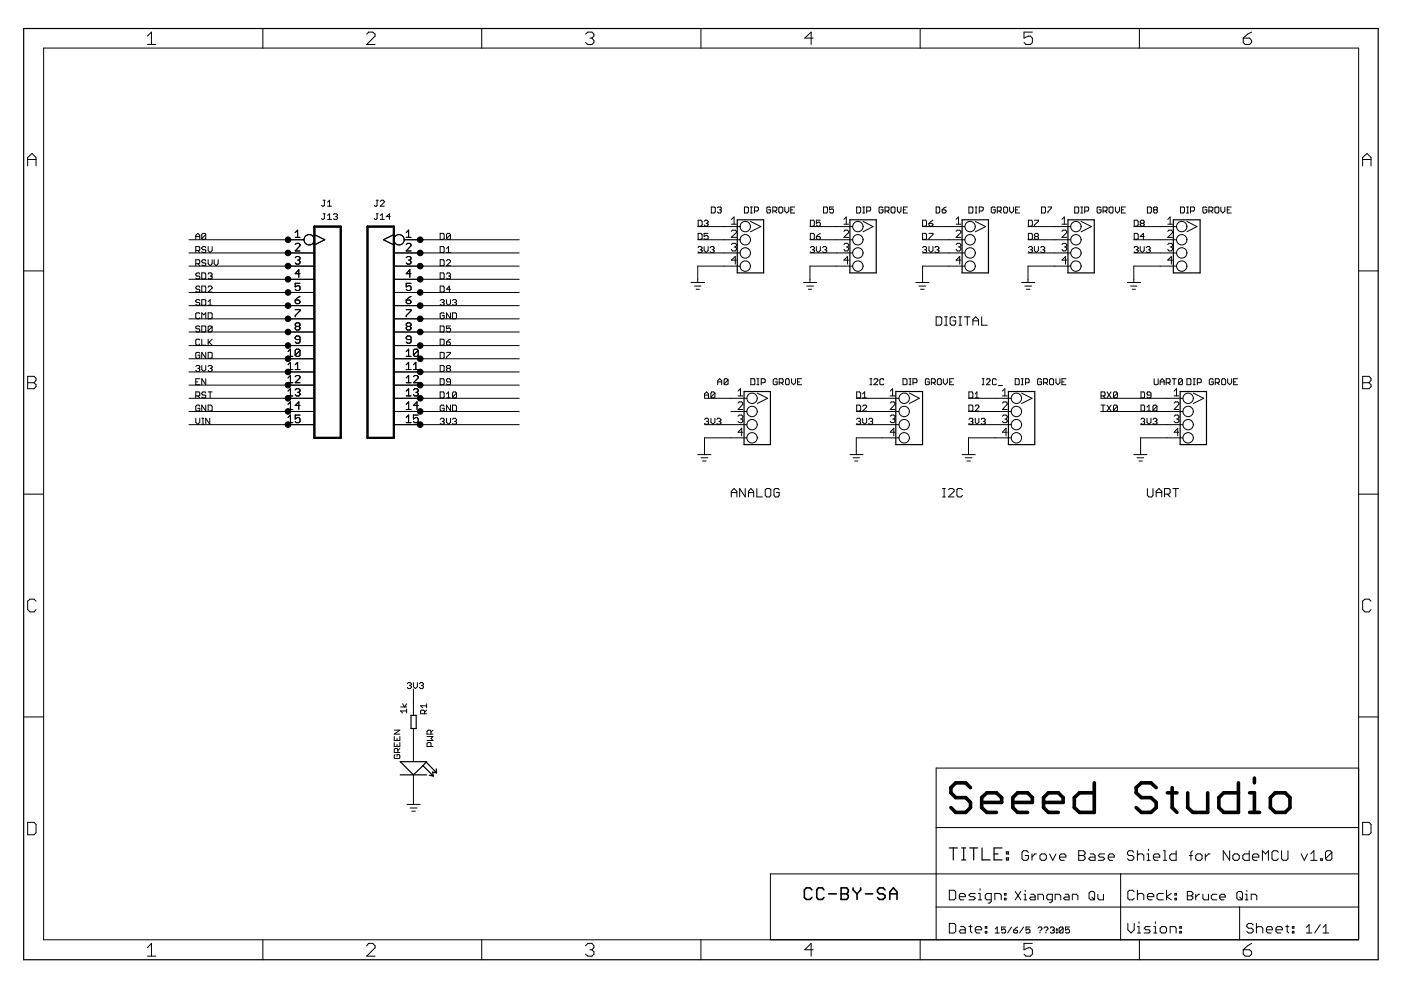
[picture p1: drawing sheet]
<?xml version="1.0" encoding="utf-8"?>
<!DOCTYPE eagle SYSTEM "eagle.dtd">
<!--
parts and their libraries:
moudle-new: This work is licensed under the Creative Commons Attribution 4.0 International License.
To view a copy of this license,visit:
http://creativecommons.org/licenses/by-sa/4.0
-->
<eagle version="6.4">
<drawing>
<settings>
<setting alwaysvectorfont="yes"/>
<setting verticaltext="up"/>
</settings>
<grid distance="50" unitdist="mil" unit="mil" style="lines" multiple="1" display="yes" altdistance="25" altunitdist="mil" altunit="mil"/>
<schematic xreflabel="%F%N/%S.%C%R" xrefpart="/%S.%C%R">
<libraries>
<library name="moudle-new">
<symbols>
<symbol name="SEEEDSTUDIO-OPEN-SCH-FRAME">
<wire x1="143.51" y1="3.81" x2="175.387" y2="3.81" width="0.1016" layer="94"/>
<wire x1="175.387" y1="3.81" x2="210.82" y2="3.81" width="0.1016" layer="94"/>
<wire x1="210.82" y1="3.81" x2="233.68" y2="3.81" width="0.1016" layer="94"/>
<wire x1="233.68" y1="3.81" x2="256.54" y2="3.81" width="0.1016" layer="94"/>
<wire x1="256.54" y1="3.81" x2="256.54" y2="10.16" width="0.1016" layer="94"/>
<wire x1="256.54" y1="10.16" x2="256.54" y2="16.51" width="0.1016" layer="94"/>
<wire x1="256.54" y1="16.51" x2="256.54" y2="25.4" width="0.1016" layer="94"/>
<wire x1="256.54" y1="25.4" x2="256.54" y2="36.83" width="0.1016" layer="94"/>
<wire x1="143.51" y1="3.81" x2="143.51" y2="16.51" width="0.1016" layer="94"/>
<wire x1="175.387" y1="36.83" x2="256.54" y2="36.83" width="0.1016" layer="94"/>
<wire x1="210.82" y1="3.81" x2="210.82" y2="10.16" width="0.1016" layer="94"/>
<wire x1="210.82" y1="10.16" x2="233.68" y2="10.16" width="0.1016" layer="94"/>
<wire x1="233.68" y1="10.16" x2="256.54" y2="10.16" width="0.1016" layer="94"/>
<wire x1="210.82" y1="10.16" x2="175.387" y2="10.16" width="0.1016" layer="94"/>
<wire x1="175.387" y1="10.16" x2="175.387" y2="3.81" width="0.1016" layer="94"/>
<wire x1="175.387" y1="10.16" x2="175.387" y2="16.51" width="0.1016" layer="94"/>
<wire x1="175.387" y1="16.51" x2="210.82" y2="16.51" width="0.1016" layer="94"/>
<wire x1="210.82" y1="16.51" x2="256.54" y2="16.51" width="0.1016" layer="94"/>
<wire x1="175.387" y1="16.51" x2="175.387" y2="25.4" width="0.1016" layer="94"/>
<wire x1="175.387" y1="25.4" x2="256.54" y2="25.4" width="0.1016" layer="94"/>
<wire x1="175.387" y1="25.4" x2="175.387" y2="36.83" width="0.1016" layer="94"/>
<text x="191.77" y="19.05" size="2.032" layer="94" font="vector" ratio="10">&gt;DRAWING_NAME</text>
<text x="246.38" y="5.08" size="1.778" layer="94" font="vector" ratio="10">&gt;SHEET</text>
<text x="234.95" y="5.08" size="2.032" layer="94" font="vector" ratio="10">Sheet:</text>
<text x="177.8" y="27.94" size="6.4516" layer="94" ratio="12">Seeed Studio</text>
<text x="177.8" y="19.05" size="2.54" layer="94" ratio="10">TITLE:</text>
<text x="177.8" y="11.43" size="2.032" layer="94" ratio="10">Design:</text>
<wire x1="210.82" y1="10.16" x2="210.82" y2="16.51" width="0.1016" layer="94"/>
<text x="212.09" y="11.43" size="2.032" layer="94" ratio="10">Check:</text>
<text x="177.8" y="5.08" size="2.032" layer="94" ratio="10">Date:</text>
<wire x1="143.51" y1="16.51" x2="175.26" y2="16.51" width="0.1016" layer="94"/>
<wire x1="233.68" y1="3.81" x2="233.68" y2="10.16" width="0.1016" layer="94"/>
<text x="212.09" y="5.08" size="2.032" layer="94" ratio="10">Vision:</text>
<frame x1="0" y1="0" x2="260.35" y2="179.07" columns="6" rows="4" layer="94"/>
<text x="186.69" y="5.08" size="1.27" layer="94" ratio="10">&gt;Last_date_time</text>
<text x="149.86" y="11.43" size="2.54" layer="94" ratio="15">CC-BY-SA </text>
</symbol>
</symbols>
<devicesets>
<deviceset name="SEEEDSTUDIO-OPEN-SCH-FRAME" uservalue="yes">
<gates>
<gate name="G$1" symbol="SEEEDSTUDIO-OPEN-SCH-FRAME" x="0" y="0"/>
</gates>
<devices>
<device name="" package="SEEEDSTUDIO-PCB-FRAME">
<technologies>
<technology name=""/>
</technologies>
</device>
</devices>
</deviceset>
</devicesets>
</library>
<library name="Connector-new">
<symbols>
<symbol name="HEADER-15P">
<wire x1="-2.54" y1="20.32" x2="2.54" y2="20.32" width="0.4064" layer="94"/>
<wire x1="2.54" y1="-20.32" x2="2.54" y2="20.32" width="0.4064" layer="94"/>
<wire x1="-2.54" y1="20.32" x2="-2.54" y2="-20.32" width="0.4064" layer="94"/>
<wire x1="2.54" y1="-20.32" x2="-2.54" y2="-20.32" width="0.4064" layer="94"/>
<text x="-1.27" y="21.59" size="1.27" layer="96" ratio="10">&gt;VALUE</text>
<text x="-7.62" y="21.59" size="1.27" layer="95" ratio="10">&gt;NAME</text>
<pin name="1" x="-7.62" y="17.78" visible="pad" length="middle" direction="pas" function="dotclk" swaplevel="1"/>
<pin name="2" x="-7.62" y="15.24" visible="pad" length="middle" direction="pas" swaplevel="1"/>
<pin name="3" x="-7.62" y="12.7" visible="pad" length="middle" direction="pas" swaplevel="1"/>
<pin name="4" x="-7.62" y="10.16" visible="pad" length="middle" direction="pas" swaplevel="1"/>
<pin name="5" x="-7.62" y="7.62" visible="pad" length="middle" direction="pas" swaplevel="1"/>
<pin name="6" x="-7.62" y="5.08" visible="pad" length="middle" direction="pas" swaplevel="1"/>
<pin name="7" x="-7.62" y="2.54" visible="pad" length="middle" direction="pas" swaplevel="1"/>
<pin name="8" x="-7.62" y="0" visible="pad" length="middle" direction="pas" swaplevel="1"/>
<pin name="9" x="-7.62" y="-2.54" visible="pad" length="middle" direction="pas" swaplevel="1"/>
<pin name="10" x="-7.62" y="-5.08" visible="pad" length="middle" direction="pas" swaplevel="1"/>
<pin name="11" x="-7.62" y="-7.62" visible="pad" length="middle" direction="pas" swaplevel="1"/>
<pin name="12" x="-7.62" y="-10.16" visible="pad" length="middle" direction="pas" swaplevel="1"/>
<pin name="13" x="-7.62" y="-12.7" visible="pad" length="middle" direction="pas" swaplevel="1"/>
<pin name="14" x="-7.62" y="-15.24" visible="pad" length="middle" direction="pas" swaplevel="1"/>
<pin name="15" x="-7.62" y="-17.78" visible="pad" length="middle" direction="pas" swaplevel="1"/>
</symbol>
<symbol name="GROVE-CONNECTOR-DIP">
<wire x1="-1.27" y1="5.08" x2="3.81" y2="5.08" width="0.254" layer="94"/>
<wire x1="3.81" y1="5.08" x2="3.81" y2="-5.08" width="0.254" layer="94"/>
<wire x1="3.81" y1="-5.08" x2="-1.27" y2="-5.08" width="0.254" layer="94"/>
<wire x1="-1.27" y1="-5.08" x2="-1.27" y2="5.08" width="0.254" layer="94"/>
<text x="-6.35" y="6.35" size="1.27" layer="95" ratio="10">&gt;name</text>
<text x="0" y="6.35" size="1.27" layer="96" ratio="10">&gt;value</text>
<pin name="1" x="-3.81" y="3.81" visible="pad" length="middle" function="dotclk"/>
<pin name="2" x="-3.81" y="1.27" visible="pad" length="middle" function="dot"/>
<pin name="3" x="-3.81" y="-1.27" visible="pad" length="middle" function="dot"/>
<pin name="4" x="-3.81" y="-3.81" visible="pad" length="middle" function="dot"/>
</symbol>
</symbols>
<devicesets>
<deviceset name="HEADER-15P" prefix="J" uservalue="yes">
<gates>
<gate name="G$1" symbol="HEADER-15P" x="0" y="0"/>
</gates>
<devices>
<device name="'2.54'" package="H15-2.54">
<connects>
<connect gate="G$1" pin="1" pad="1"/>
<connect gate="G$1" pin="10" pad="10"/>
<connect gate="G$1" pin="11" pad="11"/>
<connect gate="G$1" pin="12" pad="12"/>
<connect gate="G$1" pin="13" pad="13"/>
<connect gate="G$1" pin="14" pad="14"/>
<connect gate="G$1" pin="15" pad="15"/>
<connect gate="G$1" pin="2" pad="2"/>
<connect gate="G$1" pin="3" pad="3"/>
<connect gate="G$1" pin="4" pad="4"/>
<connect gate="G$1" pin="5" pad="5"/>
<connect gate="G$1" pin="6" pad="6"/>
<connect gate="G$1" pin="7" pad="7"/>
<connect gate="G$1" pin="8" pad="8"/>
<connect gate="G$1" pin="9" pad="9"/>
</connects>
<technologies>
<technology name=""/>
</technologies>
</device>
</devices>
</deviceset>
<deviceset name="GROVE-CONNECTOR-DIP" prefix="J" uservalue="yes">
<gates>
<gate name="G$1" symbol="GROVE-CONNECTOR-DIP" x="0" y="0"/>
</gates>
<devices>
<device name="-2.0" package="HW4-2.0">
<connects>
<connect gate="G$1" pin="1" pad="1"/>
<connect gate="G$1" pin="2" pad="2"/>
<connect gate="G$1" pin="3" pad="3"/>
<connect gate="G$1" pin="4" pad="4"/>
</connects>
<technologies>
<technology name=""/>
</technologies>
</device>
<device name="'90D'" package="HW4-2.0-90D">
<connects>
<connect gate="G$1" pin="1" pad="1"/>
<connect gate="G$1" pin="2" pad="2"/>
<connect gate="G$1" pin="3" pad="3"/>
<connect gate="G$1" pin="4" pad="4"/>
</connects>
<technologies>
<technology name=""/>
</technologies>
</device>
</devices>
</deviceset>
</devicesets>
</library>
<library name="Power or GND ">
<symbols>
<symbol name="GND_POWER">
<wire x1="-1.27" y1="-0.635" x2="0" y2="-0.635" width="0.1524" layer="94"/>
<wire x1="0" y1="-0.635" x2="1.27" y2="-0.635" width="0.1524" layer="94"/>
<wire x1="-0.635" y1="-1.27" x2="0.635" y2="-1.27" width="0.1524" layer="94"/>
<wire x1="-0.3175" y1="-1.905" x2="0.3175" y2="-1.905" width="0.1524" layer="94"/>
<pin name="GND" x="0" y="0" visible="off" length="point" direction="sup" rot="R270"/>
<wire x1="0" y1="0" x2="0" y2="-0.635" width="0.1524" layer="94"/>
</symbol>
</symbols>
<devicesets>
<deviceset name="GND_POWER">
<gates>
<gate name="G$1" symbol="GND_POWER" x="0" y="0"/>
</gates>
<devices>
<device name="">
<technologies>
<technology name=""/>
</technologies>
</device>
</devices>
</deviceset>
</devicesets>
</library>
<library name="Discrete-new">
<symbols>
<symbol name="LED">
<wire x1="-1.27" y1="-2.54" x2="-1.27" y2="2.54" width="0.254" layer="94"/>
<wire x1="-1.27" y1="2.54" x2="-1.143" y2="2.413" width="0.254" layer="94"/>
<wire x1="-1.143" y1="2.413" x2="-0.508" y2="1.778" width="0.254" layer="94"/>
<wire x1="-0.508" y1="1.778" x2="1.27" y2="0" width="0.254" layer="94"/>
<wire x1="1.27" y1="0" x2="-1.27" y2="-2.54" width="0.254" layer="94"/>
<wire x1="1.27" y1="2.54" x2="1.27" y2="-2.54" width="0.254" layer="94"/>
<wire x1="-1.143" y1="2.413" x2="0.889" y2="4.445" width="0.254" layer="94"/>
<wire x1="0.889" y1="4.445" x2="0.127" y2="4.318" width="0.254" layer="94"/>
<wire x1="0.889" y1="4.445" x2="0.762" y2="3.683" width="0.254" layer="94"/>
<wire x1="-0.508" y1="1.778" x2="1.524" y2="3.81" width="0.254" layer="94"/>
<wire x1="1.524" y1="3.81" x2="0.762" y2="3.683" width="0.254" layer="94"/>
<wire x1="1.524" y1="3.81" x2="1.397" y2="3.048" width="0.254" layer="94"/>
<text x="-7.62" y="2.54" size="1.27" layer="95" ratio="10">&gt;NAME</text>
<text x="-7.62" y="-3.81" size="1.27" layer="96" ratio="10">&gt;VALUE</text>
<pin name="+" x="-3.81" y="0" visible="off" length="short" direction="pas"/>
<pin name="-" x="3.81" y="0" visible="off" length="short" direction="pas" rot="R180"/>
</symbol>
<symbol name="RES-ARRAY">
<wire x1="-1.27" y1="0.508" x2="1.27" y2="0.508" width="0.254" layer="94"/>
<wire x1="1.27" y1="0.508" x2="1.27" y2="-0.508" width="0.254" layer="94"/>
<wire x1="1.27" y1="-0.508" x2="-1.27" y2="-0.508" width="0.254" layer="94"/>
<wire x1="-1.27" y1="-0.508" x2="-1.27" y2="0.508" width="0.254" layer="94"/>
<text x="-3.81" y="1.27" size="1.27" layer="95" ratio="10">&gt;NAME</text>
<text x="-3.81" y="-2.54" size="1.27" layer="96" ratio="10">&gt;VALUE</text>
<pin name="1" x="-3.81" y="0" visible="off" length="short" direction="pas" swaplevel="1"/>
<pin name="2" x="3.81" y="0" visible="off" length="short" direction="pas" swaplevel="1" rot="R180"/>
</symbol>
<symbol name="MARK-1.0">
<circle x="0" y="0" radius="0.635" width="0.1524" layer="94"/>
<text x="-1.27" y="1.27" size="1.27" layer="95" ratio="10">&gt;NAME</text>
</symbol>
</symbols>
<devicesets>
<deviceset name="LED" prefix="D" uservalue="yes">
<gates>
<gate name="LED" symbol="LED" x="0" y="0" swaplevel="1"/>
</gates>
<devices>
<device name="-3MM" package="LED2-2.54-D3.0MM">
<connects>
<connect gate="LED" pin="+" pad="A"/>
<connect gate="LED" pin="-" pad="K"/>
</connects>
<technologies>
<technology name=""/>
</technologies>
</device>
<device name="'0603'" package="LED-0603">
<connects>
<connect gate="LED" pin="+" pad="+"/>
<connect gate="LED" pin="-" pad="-"/>
</connects>
<technologies>
<technology name=""/>
</technologies>
</device>
<device name="'0805'" package="LED-0805">
<connects>
<connect gate="LED" pin="+" pad="+"/>
<connect gate="LED" pin="-" pad="-"/>
</connects>
<technologies>
<technology name=""/>
</technologies>
</device>
<device name="'5MM'" package="LED2-2.54-D5.0MM">
<connects>
<connect gate="LED" pin="+" pad="+"/>
<connect gate="LED" pin="-" pad="-"/>
</connects>
<technologies>
<technology name=""/>
</technologies>
</device>
<device name="'LEFT'" package="LED-SIDE-VIEW-0603-LEFT">
<connects>
<connect gate="LED" pin="+" pad="1"/>
<connect gate="LED" pin="-" pad="2"/>
</connects>
<technologies>
<technology name=""/>
</technologies>
</device>
<device name="'RIGHT'" package="LED-SIDE-VIEW-0603-RIGHT">
<connects>
<connect gate="LED" pin="+" pad="1"/>
<connect gate="LED" pin="-" pad="2"/>
</connects>
<technologies>
<technology name=""/>
</technologies>
</device>
<device name="'1206'" package="LED-1206">
<connects>
<connect gate="LED" pin="+" pad="+"/>
<connect gate="LED" pin="-" pad="-"/>
</connects>
<technologies>
<technology name=""/>
</technologies>
</device>
<device name="'3528'" package="LED-3528">
<connects>
<connect gate="LED" pin="+" pad="1"/>
<connect gate="LED" pin="-" pad="2"/>
</connects>
<technologies>
<technology name=""/>
</technologies>
</device>
<device name="'0402'" package="LED-0402">
<connects>
<connect gate="LED" pin="+" pad="+"/>
<connect gate="LED" pin="-" pad="-"/>
</connects>
<technologies>
<technology name=""/>
</technologies>
</device>
<device name="'8MM'" package="LED2-SMD-D8.0MM">
<connects>
<connect gate="LED" pin="+" pad="+"/>
<connect gate="LED" pin="-" pad="-"/>
</connects>
<technologies>
<technology name=""/>
</technologies>
</device>
<device name="" package="LED-2P-2.2-6MM">
<connects>
<connect gate="LED" pin="+" pad="+"/>
<connect gate="LED" pin="-" pad="-"/>
</connects>
<technologies>
<technology name=""/>
</technologies>
</device>
</devices>
</deviceset>
<deviceset name="RES" prefix="R" uservalue="yes">
<gates>
<gate name="R" symbol="RES-ARRAY" x="0" y="0" swaplevel="1"/>
</gates>
<devices>
<device name="-0204/5" package="R0204_5">
<connects>
<connect gate="R" pin="1" pad="1"/>
<connect gate="R" pin="2" pad="2"/>
</connects>
<technologies>
<technology name=""/>
</technologies>
</device>
<device name="-0204/7" package="R0204_7">
<connects>
<connect gate="R" pin="1" pad="1"/>
<connect gate="R" pin="2" pad="2"/>
</connects>
<technologies>
<technology name=""/>
</technologies>
</device>
<device name="-0207/10" package="R0207_10">
<connects>
<connect gate="R" pin="1" pad="1"/>
<connect gate="R" pin="2" pad="2"/>
</connects>
<technologies>
<technology name=""/>
</technologies>
</device>
<device name="-0207/12" package="R0207_12">
<connects>
<connect gate="R" pin="1" pad="1"/>
<connect gate="R" pin="2" pad="2"/>
</connects>
<technologies>
<technology name=""/>
</technologies>
</device>
<device name="-0207/7" package="R0207_7">
<connects>
<connect gate="R" pin="1" pad="1"/>
<connect gate="R" pin="2" pad="2"/>
</connects>
<technologies>
<technology name=""/>
</technologies>
</device>
<device name="-0309/10" package="R0309_10">
<connects>
<connect gate="R" pin="1" pad="1"/>
<connect gate="R" pin="2" pad="2"/>
</connects>
<technologies>
<technology name=""/>
</technologies>
</device>
<device name="-0309/12" package="R0309_12">
<connects>
<connect gate="R" pin="1" pad="1"/>
<connect gate="R" pin="2" pad="2"/>
</connects>
<technologies>
<technology name=""/>
</technologies>
</device>
<device name="-0309/15" package="R0309_15">
<connects>
<connect gate="R" pin="1" pad="1"/>
<connect gate="R" pin="2" pad="2"/>
</connects>
<technologies>
<technology name=""/>
</technologies>
</device>
<device name="-0309/20" package="R0309_20">
<connects>
<connect gate="R" pin="1" pad="1"/>
<connect gate="R" pin="2" pad="2"/>
</connects>
<technologies>
<technology name=""/>
</technologies>
</device>
<device name="-1206" package="R1206">
<connects>
<connect gate="R" pin="1" pad="1"/>
<connect gate="R" pin="2" pad="2"/>
</connects>
<technologies>
<technology name=""/>
</technologies>
</device>
<device name="-2512" package="R2512">
<connects>
<connect gate="R" pin="1" pad="1"/>
<connect gate="R" pin="2" pad="2"/>
</connects>
<technologies>
<technology name=""/>
</technologies>
</device>
<device name="-0821/27-5W" package="R0821_27">
<connects>
<connect gate="R" pin="1" pad="P$1"/>
<connect gate="R" pin="2" pad="P$2"/>
</connects>
<technologies>
<technology name=""/>
</technologies>
</device>
<device name="-0515" package="R0515_20.4">
<connects>
<connect gate="R" pin="1" pad="P$1"/>
<connect gate="R" pin="2" pad="P$2"/>
</connects>
<technologies>
<technology name=""/>
</technologies>
</device>
<device name="-0824/26-5W" package="R0824_26">
<connects>
<connect gate="R" pin="1" pad="1"/>
<connect gate="R" pin="2" pad="2"/>
</connects>
<technologies>
<technology name=""/>
</technologies>
</device>
<device name="-7519" package="R7519_60.4">
<connects>
<connect gate="R" pin="1" pad="1 2"/>
<connect gate="R" pin="2" pad="3 4"/>
</connects>
<technologies>
<technology name=""/>
</technologies>
</device>
<device name="-0402" package="R0402">
<connects>
<connect gate="R" pin="1" pad="1"/>
<connect gate="R" pin="2" pad="2"/>
</connects>
<technologies>
<technology name=""/>
</technologies>
</device>
<device name="-0603" package="R0603">
<connects>
<connect gate="R" pin="1" pad="1"/>
<connect gate="R" pin="2" pad="2"/>
</connects>
<technologies>
<technology name=""/>
</technologies>
</device>
<device name="-0805" package="R0805">
<connects>
<connect gate="R" pin="1" pad="1"/>
<connect gate="R" pin="2" pad="2"/>
</connects>
<technologies>
<technology name=""/>
</technologies>
</device>
<device name="-0201" package="R0201">
<connects>
<connect gate="R" pin="1" pad="1"/>
<connect gate="R" pin="2" pad="2"/>
</connects>
<technologies>
<technology name=""/>
</technologies>
</device>
</devices>
</deviceset>
<deviceset name="MARK-1.0" prefix="P" uservalue="yes">
<gates>
<gate name="G$1" symbol="MARK-1.0" x="0" y="0"/>
</gates>
<devices>
<device name="'ANNULAR'" package="ROUND-MARK-1.0">
<technologies>
<technology name="">
<attribute name="PARTNO" value="DNP"/>
</technology>
</technologies>
</device>
</devices>
</deviceset>
</devicesets>
</library>
</libraries>
<attributes>
</attributes>
<variantdefs>
</variantdefs>
<classes>
<class number="0" name="default" width="0" drill="0">
</class>
</classes>
<parts>
<part name="U$7" library="moudle-new" deviceset="SEEEDSTUDIO-OPEN-SCH-FRAME" device=""/>
<part name="J1" library="Connector-new" deviceset="HEADER-15P" device="'2.54'"/>
<part name="J2" library="Connector-new" deviceset="HEADER-15P" device="'2.54'"/>
<part name="A0" library="Connector-new" deviceset="GROVE-CONNECTOR-DIP" device="-2.0" value="DIP GROVE"/>
<part name="U$1" library="Power or GND " deviceset="GND_POWER" device=""/>
<part name="I2C" library="Connector-new" deviceset="GROVE-CONNECTOR-DIP" device="-2.0" value="DIP GROVE"/>
<part name="U$2" library="Power or GND " deviceset="GND_POWER" device=""/>
<part name="I2C_" library="Connector-new" deviceset="GROVE-CONNECTOR-DIP" device="-2.0" value="DIP GROVE"/>
<part name="U$3" library="Power or GND " deviceset="GND_POWER" device=""/>
<part name="D3" library="Connector-new" deviceset="GROVE-CONNECTOR-DIP" device="-2.0" value="DIP GROVE"/>
<part name="U$5" library="Power or GND " deviceset="GND_POWER" device=""/>
<part name="D8" library="Connector-new" deviceset="GROVE-CONNECTOR-DIP" device="-2.0" value="DIP GROVE"/>
<part name="U$6" library="Power or GND " deviceset="GND_POWER" device=""/>
<part name="D5" library="Connector-new" deviceset="GROVE-CONNECTOR-DIP" device="-2.0" value="DIP GROVE"/>
<part name="U$8" library="Power or GND " deviceset="GND_POWER" device=""/>
<part name="D6" library="Connector-new" deviceset="GROVE-CONNECTOR-DIP" device="-2.0" value="DIP GROVE"/>
<part name="U$9" library="Power or GND " deviceset="GND_POWER" device=""/>
<part name="D7" library="Connector-new" deviceset="GROVE-CONNECTOR-DIP" device="-2.0" value="DIP GROVE"/>
<part name="U$10" library="Power or GND " deviceset="GND_POWER" device=""/>
<part name="UART0" library="Connector-new" deviceset="GROVE-CONNECTOR-DIP" device="-2.0" value="DIP GROVE"/>
<part name="U$11" library="Power or GND " deviceset="GND_POWER" device=""/>
<part name="J13" library="Connector-new" deviceset="HEADER-15P" device="'2.54'"/>
<part name="J14" library="Connector-new" deviceset="HEADER-15P" device="'2.54'"/>
<part name="PWR" library="Discrete-new" deviceset="LED" device="'0603'" value="GREEN"/>
<part name="R1" library="Discrete-new" deviceset="RES" device="-0603" value="1k"/>
<part name="U$4" library="Power or GND " deviceset="GND_POWER" device=""/>
<part name="P1" library="Discrete-new" deviceset="MARK-1.0" device="'ANNULAR'"/>
<part name="P2" library="Discrete-new" deviceset="MARK-1.0" device="'ANNULAR'"/>
<part name="P3" library="Discrete-new" deviceset="MARK-1.0" device="'ANNULAR'"/>
<part name="P4" library="Discrete-new" deviceset="MARK-1.0" device="'ANNULAR'"/>
<part name="P5" library="Discrete-new" deviceset="MARK-1.0" device="'ANNULAR'"/>
<part name="P6" library="Discrete-new" deviceset="MARK-1.0" device="'ANNULAR'"/>
<part name="P7" library="Discrete-new" deviceset="MARK-1.0" device="'ANNULAR'"/>
<part name="P8" library="Discrete-new" deviceset="MARK-1.0" device="'ANNULAR'"/>
</parts>
<sheets>
<sheet>
<plain>
<text x="190.5" y="11.43" size="1.778" layer="97" ratio="10">Xiangnan Qu</text>
<text x="223.52" y="11.43" size="1.778" layer="97" ratio="10">Bruce Qin</text>
<text x="215.9" y="88.9" size="1.778" layer="97" ratio="10">UART</text>
<text x="207.01" y="105.41" size="1.27" layer="97" ratio="10">TX0</text>
<text x="207.01" y="107.95" size="1.27" layer="97" ratio="10">RX0</text>
<text x="176.53" y="88.9" size="1.778" layer="97" ratio="10">I2C</text>
<text x="135.89" y="88.9" size="1.778" layer="97" ratio="10">ANALOG</text>
<text x="175.26" y="121.92" size="1.778" layer="97" ratio="10">DIGITAL</text>
</plain>
<instances>
<instance part="U$7" gate="G$1" x="0" y="0"/>
<instance part="J1" gate="G$1" x="58.42" y="120.65" smashed="yes">
<attribute name="VALUE" x="57.15" y="142.24" size="1.27" layer="96" ratio="10"/>
<attribute name="NAME" x="57.15" y="144.78" size="1.27" layer="95" ratio="10"/>
</instance>
<instance part="J2" gate="G$1" x="68.58" y="120.65" smashed="yes" rot="MR0">
<attribute name="VALUE" x="69.85" y="142.24" size="1.27" layer="96" ratio="10" rot="MR0"/>
<attribute name="NAME" x="67.31" y="144.78" size="1.27" layer="95" ratio="10"/>
</instance>
<instance part="A0" gate="G$1" x="139.7" y="104.14"/>
<instance part="U$1" gate="G$1" x="130.81" y="97.79"/>
<instance part="I2C" gate="G$1" x="168.91" y="104.14"/>
<instance part="U$2" gate="G$1" x="160.02" y="97.79"/>
<instance part="I2C_" gate="G$1" x="190.5" y="104.14"/>
<instance part="U$3" gate="G$1" x="181.61" y="97.79"/>
<instance part="D3" gate="G$1" x="138.43" y="137.16"/>
<instance part="U$5" gate="G$1" x="129.54" y="130.81"/>
<instance part="D8" gate="G$1" x="222.25" y="137.16"/>
<instance part="U$6" gate="G$1" x="213.36" y="130.81"/>
<instance part="D5" gate="G$1" x="160.02" y="137.16"/>
<instance part="U$8" gate="G$1" x="151.13" y="130.81"/>
<instance part="D6" gate="G$1" x="181.61" y="137.16"/>
<instance part="U$9" gate="G$1" x="172.72" y="130.81"/>
<instance part="D7" gate="G$1" x="201.93" y="137.16"/>
<instance part="U$10" gate="G$1" x="193.04" y="130.81"/>
<instance part="UART0" gate="G$1" x="223.52" y="104.14"/>
<instance part="U$11" gate="G$1" x="214.63" y="97.79"/>
<instance part="J13" gate="G$1" x="58.42" y="120.65" smashed="yes">
<attribute name="VALUE" x="57.15" y="142.24" size="1.27" layer="96" ratio="10"/>
<attribute name="NAME" x="57.15" y="142.24" size="1.27" layer="95" ratio="10"/>
</instance>
<instance part="J14" gate="G$1" x="68.58" y="120.65" smashed="yes" rot="MR0">
<attribute name="VALUE" x="69.85" y="142.24" size="1.27" layer="96" ratio="10" rot="MR0"/>
<attribute name="NAME" x="67.31" y="142.24" size="1.27" layer="95" ratio="10"/>
</instance>
<instance part="PWR" gate="LED" x="74.93" y="36.83" rot="R270"/>
<instance part="R1" gate="R" x="74.93" y="45.72" rot="R270"/>
<instance part="U$4" gate="G$1" x="74.93" y="30.48"/>
<instance part="P1" gate="G$1" x="115.57" y="69.85"/>
<instance part="P2" gate="G$1" x="118.11" y="69.85"/>
<instance part="P3" gate="G$1" x="120.65" y="69.85"/>
<instance part="P4" gate="G$1" x="123.19" y="69.85"/>
<instance part="P5" gate="G$1" x="115.57" y="66.04"/>
<instance part="P6" gate="G$1" x="118.11" y="66.04"/>
<instance part="P7" gate="G$1" x="120.65" y="66.04"/>
<instance part="P8" gate="G$1" x="123.19" y="66.04"/>
</instances>
<busses>
</busses>
<nets>
<net name="RSV" class="0">
<segment>
<wire x1="50.8" y1="135.89" x2="31.75" y2="135.89" width="0.1524" layer="91"/>
<pinref part="J1" gate="G$1" pin="2"/>
<label x="33.02" y="135.89" size="1.27" layer="95" ratio="10"/>
<pinref part="J13" gate="G$1" pin="2"/>
<junction x="50.8" y="135.89"/>
</segment>
</net>
<net name="SD3" class="0">
<segment>
<wire x1="50.8" y1="130.81" x2="31.75" y2="130.81" width="0.1524" layer="91"/>
<pinref part="J1" gate="G$1" pin="4"/>
<label x="33.02" y="130.81" size="1.27" layer="95" ratio="10"/>
<pinref part="J13" gate="G$1" pin="4"/>
<junction x="50.8" y="130.81"/>
</segment>
</net>
<net name="SD1" class="0">
<segment>
<wire x1="50.8" y1="125.73" x2="31.75" y2="125.73" width="0.1524" layer="91"/>
<pinref part="J1" gate="G$1" pin="6"/>
<label x="33.02" y="125.73" size="1.27" layer="95" ratio="10"/>
<pinref part="J13" gate="G$1" pin="6"/>
<junction x="50.8" y="125.73"/>
</segment>
</net>
<net name="SD0" class="0">
<segment>
<wire x1="50.8" y1="120.65" x2="31.75" y2="120.65" width="0.1524" layer="91"/>
<pinref part="J1" gate="G$1" pin="8"/>
<label x="33.02" y="120.65" size="1.27" layer="95" ratio="10"/>
<pinref part="J13" gate="G$1" pin="8"/>
<junction x="50.8" y="120.65"/>
</segment>
</net>
<net name="GND" class="0">
<segment>
<wire x1="50.8" y1="115.57" x2="31.75" y2="115.57" width="0.1524" layer="91"/>
<pinref part="J1" gate="G$1" pin="10"/>
<label x="33.02" y="115.57" size="1.27" layer="95" ratio="10"/>
<pinref part="J13" gate="G$1" pin="10"/>
<junction x="50.8" y="115.57"/>
</segment>
<segment>
<wire x1="50.8" y1="105.41" x2="31.75" y2="105.41" width="0.1524" layer="91"/>
<pinref part="J1" gate="G$1" pin="14"/>
<label x="33.02" y="105.41" size="1.27" layer="95" ratio="10"/>
<pinref part="J13" gate="G$1" pin="14"/>
<junction x="50.8" y="105.41"/>
</segment>
<segment>
<wire x1="95.25" y1="105.41" x2="76.2" y2="105.41" width="0.1524" layer="91"/>
<pinref part="J2" gate="G$1" pin="14"/>
<label x="80.01" y="105.41" size="1.27" layer="95" ratio="10"/>
<pinref part="J14" gate="G$1" pin="14"/>
<junction x="76.2" y="105.41"/>
</segment>
<segment>
<wire x1="95.25" y1="123.19" x2="76.2" y2="123.19" width="0.1524" layer="91"/>
<pinref part="J2" gate="G$1" pin="7"/>
<label x="80.01" y="123.19" size="1.27" layer="95" ratio="10"/>
<pinref part="J14" gate="G$1" pin="7"/>
<junction x="76.2" y="123.19"/>
</segment>
<segment>
<pinref part="A0" gate="G$1" pin="4"/>
<wire x1="135.89" y1="100.33" x2="130.81" y2="100.33" width="0.1524" layer="91"/>
<pinref part="U$1" gate="G$1" pin="GND"/>
<wire x1="130.81" y1="97.79" x2="130.81" y2="100.33" width="0.1524" layer="91"/>
</segment>
<segment>
<pinref part="I2C" gate="G$1" pin="4"/>
<wire x1="165.1" y1="100.33" x2="160.02" y2="100.33" width="0.1524" layer="91"/>
<pinref part="U$2" gate="G$1" pin="GND"/>
<wire x1="160.02" y1="97.79" x2="160.02" y2="100.33" width="0.1524" layer="91"/>
</segment>
<segment>
<pinref part="I2C_" gate="G$1" pin="4"/>
<wire x1="186.69" y1="100.33" x2="181.61" y2="100.33" width="0.1524" layer="91"/>
<pinref part="U$3" gate="G$1" pin="GND"/>
<wire x1="181.61" y1="97.79" x2="181.61" y2="100.33" width="0.1524" layer="91"/>
</segment>
<segment>
<pinref part="D3" gate="G$1" pin="4"/>
<wire x1="134.62" y1="133.35" x2="129.54" y2="133.35" width="0.1524" layer="91"/>
<pinref part="U$5" gate="G$1" pin="GND"/>
<wire x1="129.54" y1="130.81" x2="129.54" y2="133.35" width="0.1524" layer="91"/>
</segment>
<segment>
<pinref part="D8" gate="G$1" pin="4"/>
<wire x1="218.44" y1="133.35" x2="213.36" y2="133.35" width="0.1524" layer="91"/>
<pinref part="U$6" gate="G$1" pin="GND"/>
<wire x1="213.36" y1="130.81" x2="213.36" y2="133.35" width="0.1524" layer="91"/>
</segment>
<segment>
<pinref part="D5" gate="G$1" pin="4"/>
<wire x1="156.21" y1="133.35" x2="151.13" y2="133.35" width="0.1524" layer="91"/>
<pinref part="U$8" gate="G$1" pin="GND"/>
<wire x1="151.13" y1="130.81" x2="151.13" y2="133.35" width="0.1524" layer="91"/>
</segment>
<segment>
<pinref part="D6" gate="G$1" pin="4"/>
<wire x1="177.8" y1="133.35" x2="172.72" y2="133.35" width="0.1524" layer="91"/>
<pinref part="U$9" gate="G$1" pin="GND"/>
<wire x1="172.72" y1="130.81" x2="172.72" y2="133.35" width="0.1524" layer="91"/>
</segment>
<segment>
<pinref part="D7" gate="G$1" pin="4"/>
<wire x1="198.12" y1="133.35" x2="193.04" y2="133.35" width="0.1524" layer="91"/>
<pinref part="U$10" gate="G$1" pin="GND"/>
<wire x1="193.04" y1="130.81" x2="193.04" y2="133.35" width="0.1524" layer="91"/>
</segment>
<segment>
<pinref part="UART0" gate="G$1" pin="4"/>
<wire x1="219.71" y1="100.33" x2="214.63" y2="100.33" width="0.1524" layer="91"/>
<pinref part="U$11" gate="G$1" pin="GND"/>
<wire x1="214.63" y1="97.79" x2="214.63" y2="100.33" width="0.1524" layer="91"/>
</segment>
<segment>
<pinref part="PWR" gate="LED" pin="-"/>
<pinref part="U$4" gate="G$1" pin="GND"/>
<wire x1="74.93" y1="30.48" x2="74.93" y2="33.02" width="0.1524" layer="91"/>
</segment>
</net>
<net name="EN" class="0">
<segment>
<wire x1="50.8" y1="110.49" x2="31.75" y2="110.49" width="0.1524" layer="91"/>
<pinref part="J1" gate="G$1" pin="12"/>
<label x="33.02" y="110.49" size="1.27" layer="95" ratio="10"/>
<pinref part="J13" gate="G$1" pin="12"/>
<junction x="50.8" y="110.49"/>
</segment>
</net>
<net name="VIN" class="0">
<segment>
<wire x1="50.8" y1="102.87" x2="31.75" y2="102.87" width="0.1524" layer="91"/>
<pinref part="J1" gate="G$1" pin="15"/>
<label x="33.02" y="102.87" size="1.27" layer="95" ratio="10"/>
<pinref part="J13" gate="G$1" pin="15"/>
<junction x="50.8" y="102.87"/>
</segment>
</net>
<net name="D0" class="0">
<segment>
<wire x1="95.25" y1="138.43" x2="76.2" y2="138.43" width="0.1524" layer="91"/>
<pinref part="J2" gate="G$1" pin="1"/>
<label x="80.01" y="138.43" size="1.27" layer="95" ratio="10"/>
<pinref part="J14" gate="G$1" pin="1"/>
<junction x="76.2" y="138.43"/>
</segment>
</net>
<net name="D2" class="0">
<segment>
<wire x1="95.25" y1="133.35" x2="76.2" y2="133.35" width="0.1524" layer="91"/>
<pinref part="J2" gate="G$1" pin="3"/>
<label x="80.01" y="133.35" size="1.27" layer="95" ratio="10"/>
<pinref part="J14" gate="G$1" pin="3"/>
<junction x="76.2" y="133.35"/>
</segment>
<segment>
<pinref part="I2C" gate="G$1" pin="2"/>
<wire x1="165.1" y1="105.41" x2="160.02" y2="105.41" width="0.1524" layer="91"/>
<label x="160.02" y="105.41" size="1.27" layer="95" ratio="10"/>
</segment>
<segment>
<pinref part="I2C_" gate="G$1" pin="2"/>
<wire x1="186.69" y1="105.41" x2="181.61" y2="105.41" width="0.1524" layer="91"/>
<label x="181.61" y="105.41" size="1.27" layer="95" ratio="10"/>
</segment>
</net>
<net name="D4" class="0">
<segment>
<wire x1="95.25" y1="128.27" x2="76.2" y2="128.27" width="0.1524" layer="91"/>
<pinref part="J2" gate="G$1" pin="5"/>
<label x="80.01" y="128.27" size="1.27" layer="95" ratio="10"/>
<pinref part="J14" gate="G$1" pin="5"/>
<junction x="76.2" y="128.27"/>
</segment>
<segment>
<pinref part="D8" gate="G$1" pin="2"/>
<wire x1="218.44" y1="138.43" x2="213.36" y2="138.43" width="0.1524" layer="91"/>
<label x="213.36" y="138.43" size="1.27" layer="95" ratio="10"/>
</segment>
</net>
<net name="D6" class="0">
<segment>
<wire x1="95.25" y1="118.11" x2="76.2" y2="118.11" width="0.1524" layer="91"/>
<pinref part="J2" gate="G$1" pin="9"/>
<label x="80.01" y="118.11" size="1.27" layer="95" ratio="10"/>
<pinref part="J14" gate="G$1" pin="9"/>
<junction x="76.2" y="118.11"/>
</segment>
<segment>
<pinref part="D5" gate="G$1" pin="2"/>
<wire x1="156.21" y1="138.43" x2="151.13" y2="138.43" width="0.1524" layer="91"/>
<label x="151.13" y="138.43" size="1.27" layer="95" ratio="10"/>
</segment>
<segment>
<pinref part="D6" gate="G$1" pin="1"/>
<wire x1="177.8" y1="140.97" x2="172.72" y2="140.97" width="0.1524" layer="91"/>
<label x="172.72" y="140.97" size="1.27" layer="95" ratio="10"/>
</segment>
</net>
<net name="D8" class="0">
<segment>
<wire x1="95.25" y1="113.03" x2="76.2" y2="113.03" width="0.1524" layer="91"/>
<pinref part="J2" gate="G$1" pin="11"/>
<label x="80.01" y="113.03" size="1.27" layer="95" ratio="10"/>
<pinref part="J14" gate="G$1" pin="11"/>
<junction x="76.2" y="113.03"/>
</segment>
<segment>
<pinref part="D7" gate="G$1" pin="2"/>
<wire x1="198.12" y1="138.43" x2="193.04" y2="138.43" width="0.1524" layer="91"/>
<label x="193.04" y="138.43" size="1.27" layer="95" ratio="10"/>
</segment>
<segment>
<pinref part="D8" gate="G$1" pin="1"/>
<wire x1="218.44" y1="140.97" x2="213.36" y2="140.97" width="0.1524" layer="91"/>
<label x="213.36" y="140.97" size="1.27" layer="95" ratio="10"/>
</segment>
</net>
<net name="D10" class="0">
<segment>
<wire x1="95.25" y1="107.95" x2="76.2" y2="107.95" width="0.1524" layer="91"/>
<pinref part="J2" gate="G$1" pin="13"/>
<label x="80.01" y="107.95" size="1.27" layer="95" ratio="10"/>
<pinref part="J14" gate="G$1" pin="13"/>
<junction x="76.2" y="107.95"/>
</segment>
<segment>
<pinref part="UART0" gate="G$1" pin="2"/>
<wire x1="219.71" y1="105.41" x2="207.01" y2="105.41" width="0.1524" layer="91"/>
<label x="214.63" y="105.41" size="1.27" layer="95" ratio="10"/>
</segment>
</net>
<net name="A0" class="0">
<segment>
<pinref part="J1" gate="G$1" pin="1"/>
<wire x1="50.8" y1="138.43" x2="31.75" y2="138.43" width="0.1524" layer="91"/>
<label x="33.02" y="138.43" size="1.27" layer="95" ratio="10"/>
<pinref part="J13" gate="G$1" pin="1"/>
<junction x="50.8" y="138.43"/>
</segment>
<segment>
<pinref part="A0" gate="G$1" pin="1"/>
<wire x1="135.89" y1="107.95" x2="130.81" y2="107.95" width="0.1524" layer="91"/>
<label x="130.81" y="107.95" size="1.27" layer="95" ratio="10"/>
</segment>
</net>
<net name="RSVV" class="0">
<segment>
<wire x1="50.8" y1="133.35" x2="31.75" y2="133.35" width="0.1524" layer="91"/>
<pinref part="J1" gate="G$1" pin="3"/>
<label x="33.02" y="133.35" size="1.27" layer="95" ratio="10"/>
<pinref part="J13" gate="G$1" pin="3"/>
<junction x="50.8" y="133.35"/>
</segment>
</net>
<net name="SD2" class="0">
<segment>
<wire x1="50.8" y1="128.27" x2="31.75" y2="128.27" width="0.1524" layer="91"/>
<pinref part="J1" gate="G$1" pin="5"/>
<label x="33.02" y="128.27" size="1.27" layer="95" ratio="10"/>
<pinref part="J13" gate="G$1" pin="5"/>
<junction x="50.8" y="128.27"/>
</segment>
</net>
<net name="CMD" class="0">
<segment>
<wire x1="50.8" y1="123.19" x2="31.75" y2="123.19" width="0.1524" layer="91"/>
<pinref part="J1" gate="G$1" pin="7"/>
<label x="33.02" y="123.19" size="1.27" layer="95" ratio="10"/>
<pinref part="J13" gate="G$1" pin="7"/>
<junction x="50.8" y="123.19"/>
</segment>
</net>
<net name="CLK" class="0">
<segment>
<wire x1="50.8" y1="118.11" x2="31.75" y2="118.11" width="0.1524" layer="91"/>
<pinref part="J1" gate="G$1" pin="9"/>
<label x="33.02" y="118.11" size="1.27" layer="95" ratio="10"/>
<pinref part="J13" gate="G$1" pin="9"/>
<junction x="50.8" y="118.11"/>
</segment>
</net>
<net name="3V3" class="0">
<segment>
<wire x1="50.8" y1="113.03" x2="31.75" y2="113.03" width="0.1524" layer="91"/>
<pinref part="J1" gate="G$1" pin="11"/>
<label x="33.02" y="113.03" size="1.27" layer="95" ratio="10"/>
<pinref part="J13" gate="G$1" pin="11"/>
<junction x="50.8" y="113.03"/>
</segment>
<segment>
<wire x1="95.25" y1="102.87" x2="76.2" y2="102.87" width="0.1524" layer="91"/>
<pinref part="J2" gate="G$1" pin="15"/>
<label x="80.01" y="102.87" size="1.27" layer="95" ratio="10"/>
<pinref part="J14" gate="G$1" pin="15"/>
<junction x="76.2" y="102.87"/>
</segment>
<segment>
<wire x1="95.25" y1="125.73" x2="76.2" y2="125.73" width="0.1524" layer="91"/>
<pinref part="J2" gate="G$1" pin="6"/>
<label x="80.01" y="125.73" size="1.27" layer="95" ratio="10"/>
<pinref part="J14" gate="G$1" pin="6"/>
<junction x="76.2" y="125.73"/>
</segment>
<segment>
<pinref part="A0" gate="G$1" pin="3"/>
<wire x1="135.89" y1="102.87" x2="130.81" y2="102.87" width="0.1524" layer="91"/>
<label x="130.81" y="102.87" size="1.27" layer="95" ratio="10"/>
</segment>
<segment>
<pinref part="I2C" gate="G$1" pin="3"/>
<wire x1="165.1" y1="102.87" x2="160.02" y2="102.87" width="0.1524" layer="91"/>
<label x="160.02" y="102.87" size="1.27" layer="95" ratio="10"/>
</segment>
<segment>
<pinref part="I2C_" gate="G$1" pin="3"/>
<wire x1="186.69" y1="102.87" x2="181.61" y2="102.87" width="0.1524" layer="91"/>
<label x="181.61" y="102.87" size="1.27" layer="95" ratio="10"/>
</segment>
<segment>
<pinref part="D3" gate="G$1" pin="3"/>
<wire x1="134.62" y1="135.89" x2="129.54" y2="135.89" width="0.1524" layer="91"/>
<label x="129.54" y="135.89" size="1.27" layer="95" ratio="10"/>
</segment>
<segment>
<pinref part="D8" gate="G$1" pin="3"/>
<wire x1="218.44" y1="135.89" x2="213.36" y2="135.89" width="0.1524" layer="91"/>
<label x="213.36" y="135.89" size="1.27" layer="95" ratio="10"/>
</segment>
<segment>
<pinref part="D5" gate="G$1" pin="3"/>
<wire x1="156.21" y1="135.89" x2="151.13" y2="135.89" width="0.1524" layer="91"/>
<label x="151.13" y="135.89" size="1.27" layer="95" ratio="10"/>
</segment>
<segment>
<pinref part="D6" gate="G$1" pin="3"/>
<wire x1="177.8" y1="135.89" x2="172.72" y2="135.89" width="0.1524" layer="91"/>
<label x="172.72" y="135.89" size="1.27" layer="95" ratio="10"/>
</segment>
<segment>
<pinref part="D7" gate="G$1" pin="3"/>
<wire x1="198.12" y1="135.89" x2="193.04" y2="135.89" width="0.1524" layer="91"/>
<label x="193.04" y="135.89" size="1.27" layer="95" ratio="10"/>
</segment>
<segment>
<pinref part="UART0" gate="G$1" pin="3"/>
<wire x1="219.71" y1="102.87" x2="214.63" y2="102.87" width="0.1524" layer="91"/>
<label x="214.63" y="102.87" size="1.27" layer="95" ratio="10"/>
</segment>
<segment>
<pinref part="R1" gate="R" pin="1"/>
<wire x1="74.93" y1="49.53" x2="74.93" y2="52.07" width="0.1524" layer="91"/>
<label x="73.66" y="52.07" size="1.27" layer="95" ratio="10"/>
</segment>
</net>
<net name="RST" class="0">
<segment>
<wire x1="50.8" y1="107.95" x2="31.75" y2="107.95" width="0.1524" layer="91"/>
<pinref part="J1" gate="G$1" pin="13"/>
<label x="33.02" y="107.95" size="1.27" layer="95" ratio="10"/>
<pinref part="J13" gate="G$1" pin="13"/>
<junction x="50.8" y="107.95"/>
</segment>
</net>
<net name="D9" class="0">
<segment>
<wire x1="95.25" y1="110.49" x2="76.2" y2="110.49" width="0.1524" layer="91"/>
<pinref part="J2" gate="G$1" pin="12"/>
<label x="80.01" y="110.49" size="1.27" layer="95" ratio="10"/>
<pinref part="J14" gate="G$1" pin="12"/>
<junction x="76.2" y="110.49"/>
</segment>
<segment>
<pinref part="UART0" gate="G$1" pin="1"/>
<wire x1="219.71" y1="107.95" x2="207.01" y2="107.95" width="0.1524" layer="91"/>
<label x="214.63" y="107.95" size="1.27" layer="95" ratio="10"/>
</segment>
</net>
<net name="D7" class="0">
<segment>
<wire x1="95.25" y1="115.57" x2="76.2" y2="115.57" width="0.1524" layer="91"/>
<pinref part="J2" gate="G$1" pin="10"/>
<label x="80.01" y="115.57" size="1.27" layer="95" ratio="10"/>
<pinref part="J14" gate="G$1" pin="10"/>
<junction x="76.2" y="115.57"/>
</segment>
<segment>
<pinref part="D6" gate="G$1" pin="2"/>
<wire x1="177.8" y1="138.43" x2="172.72" y2="138.43" width="0.1524" layer="91"/>
<label x="172.72" y="138.43" size="1.27" layer="95" ratio="10"/>
</segment>
<segment>
<pinref part="D7" gate="G$1" pin="1"/>
<wire x1="198.12" y1="140.97" x2="193.04" y2="140.97" width="0.1524" layer="91"/>
<label x="193.04" y="140.97" size="1.27" layer="95" ratio="10"/>
</segment>
</net>
<net name="D5" class="0">
<segment>
<wire x1="95.25" y1="120.65" x2="76.2" y2="120.65" width="0.1524" layer="91"/>
<pinref part="J2" gate="G$1" pin="8"/>
<label x="80.01" y="120.65" size="1.27" layer="95" ratio="10"/>
<pinref part="J14" gate="G$1" pin="8"/>
<junction x="76.2" y="120.65"/>
</segment>
<segment>
<pinref part="D5" gate="G$1" pin="1"/>
<wire x1="156.21" y1="140.97" x2="151.13" y2="140.97" width="0.1524" layer="91"/>
<label x="151.13" y="140.97" size="1.27" layer="95" ratio="10"/>
</segment>
<segment>
<pinref part="D3" gate="G$1" pin="2"/>
<wire x1="134.62" y1="138.43" x2="129.54" y2="138.43" width="0.1524" layer="91"/>
<label x="129.54" y="138.43" size="1.27" layer="95" ratio="10"/>
</segment>
</net>
<net name="D3" class="0">
<segment>
<wire x1="95.25" y1="130.81" x2="76.2" y2="130.81" width="0.1524" layer="91"/>
<pinref part="J2" gate="G$1" pin="4"/>
<label x="80.01" y="130.81" size="1.27" layer="95" ratio="10"/>
<pinref part="J14" gate="G$1" pin="4"/>
<junction x="76.2" y="130.81"/>
</segment>
<segment>
<pinref part="D3" gate="G$1" pin="1"/>
<wire x1="134.62" y1="140.97" x2="129.54" y2="140.97" width="0.1524" layer="91"/>
<label x="129.54" y="140.97" size="1.27" layer="95" ratio="10"/>
</segment>
</net>
<net name="D1" class="0">
<segment>
<wire x1="95.25" y1="135.89" x2="76.2" y2="135.89" width="0.1524" layer="91"/>
<pinref part="J2" gate="G$1" pin="2"/>
<label x="80.01" y="135.89" size="1.27" layer="95" ratio="10"/>
<pinref part="J14" gate="G$1" pin="2"/>
<junction x="76.2" y="135.89"/>
</segment>
<segment>
<pinref part="I2C" gate="G$1" pin="1"/>
<wire x1="165.1" y1="107.95" x2="160.02" y2="107.95" width="0.1524" layer="91"/>
<label x="160.02" y="107.95" size="1.27" layer="95" ratio="10"/>
</segment>
<segment>
<pinref part="I2C_" gate="G$1" pin="1"/>
<wire x1="186.69" y1="107.95" x2="181.61" y2="107.95" width="0.1524" layer="91"/>
<label x="181.61" y="107.95" size="1.27" layer="95" ratio="10"/>
</segment>
</net>
<net name="N$1" class="0">
<segment>
<pinref part="PWR" gate="LED" pin="+"/>
<pinref part="R1" gate="R" pin="2"/>
<wire x1="74.93" y1="40.64" x2="74.93" y2="41.91" width="0.1524" layer="91"/>
</segment>
</net>
</nets>
</sheet>
</sheets>
</schematic>
</drawing>
<compatibility>
<note version="6.3" minversion="6.2.2" severity="warning">
Since Version 6.2.2 text objects can contain more than one line,
which will not be processed correctly with this version.
</note>
</compatibility>
</eagle>
